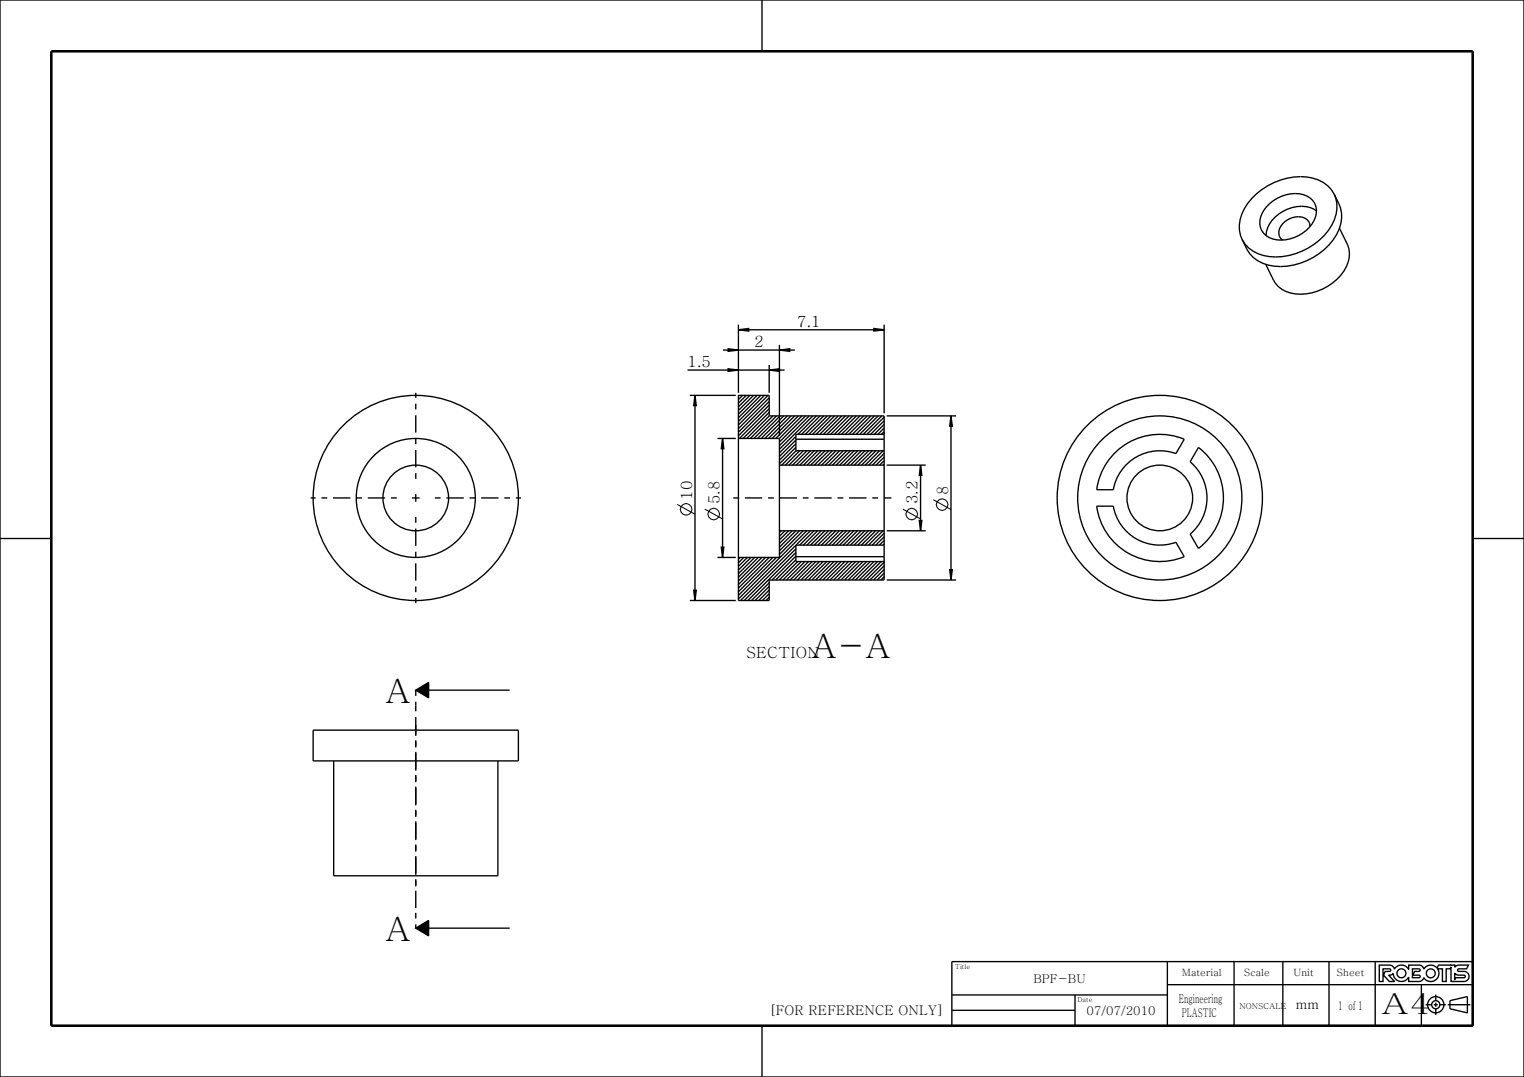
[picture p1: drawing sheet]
<svg xmlns="http://www.w3.org/2000/svg" width="297mm" height="210mm" viewBox="0 0 297 210" stroke-linecap="round" stroke-linejoin="round" font-family="sans-serif">
<g fill="#000">
<path d="M135.4 77.1l.3 2h-.5zM141.9 71.9l2 .3-2 .2zM143.9 64.3l2-.2v.5zM141.9 68l2 .3-2 .2zM149.9 72.2l2-.3v.5zM151.9 68.3l2-.3v.5zM170.3 64.1l2 .2-2 .3zM140.8 85.5l.3 2h-.5zM179.4 90.7l.3 2h-.5zM185.3 81.1l.3 2h-.5zM135.2 115.1h.5l-.3 2zM140.6 106.7h.5l-.3 2z"/>
<path d="M179.2 101.5h.5l-.3 2zM185.1 111.1h.5l-.3 2zM81 134.6l2.5-1.5v3zM81 181l2.5-1.5v3z"/>
</g>
<g fill="none" stroke="#000" stroke-width=".26">
<path d="M0 0h297v210h-297zM148.5 0v10M134 72.2h18.9M134.4 77.1h9M135.4 77.1l.3 2h-.5zM135.4 77.1v40M140.9 68.3h14M141.9 71.9l2 .3-2 .2zM141.9 68l2 .3-2 .2zM143.9 64.3l2-.2v.5zM143.9 63.3v13.3M143.9 64.3h28.4"/>
<path d="M144 77.1l-.1 .1M144.7 77.1l-.8 .8M145.4 77.1l-1.5 1.5M146.1 77.1l-2.2 2.2M146.8 77.1l-2.9 2.9M147.6 77.1l-3.7 3.6M148.3 77.1l-4.4 4.4M149 77.1l-5.1 5.1M149.7 77.1l-5.8 5.8M149.9 72.2l2-.3v.5zM149.9 77.6l-6 6M149.9 78.3l-6 6"/>
<path d="M149.9 79l-6 6M149.9 79.7l-5.8 5.8M149.9 71.2v5.4M151.9 68.3l2-.3v.5zM151.9 67.3v17.7M170.3 64.1l2 .2-2 .3zM172.3 63.3v17.3M139.8 85.5h3.6M140.8 85.5l.3 2h-.5zM140.8 85.5v23.2M143.9 85.5h8v23.2h-8M149.9 81.1v-4h-6v40h6v-4h22.4v-4.6"/>
<path d="M149.9 80.4l-5.1 5.1M149.9 81.1h22.4v4.5M149.9 81.1l-4.4 4.4M150.6 81.1l-4.4 4.4M151.3 81.1l-4.4 4.4M151.9 90.7h20.4M152 81.1l-4.4 4.4M152.7 81.1l-4.4 4.4M153.5 81.1l-4.4 4.4M154.2 81.1l-4.4 4.4M154.9 81.1l-4.4 4.4M155.1 87.9h17.2v18.4h-17.2v3.2h17.2"/>
<path d="M155.1 85.1l-3.2 3.2M155.1 85.8l-3.2 3.2M155.1 86.5l-3.2 3.2M155.1 87.2l-3.2 3.2M155.1 87.9l-2.8 2.8M155.6 81.1l-4.4 4.4M155.8 87.9l-2.8 2.8M156.3 81.1l-4.4 4.4M156.6 87.9l-2.8 2.8M157 81.1l-5.1 5.1M157.3 87.9l-2.8 2.8M157.7 81.1l-5.8 5.8"/>
<path d="M158 87.9l-2.8 2.8M158.4 81.1l-6.5 6.5M158.7 87.9l-2.8 2.8M159.1 81.1l-3.6 3.6M159.4 87.9l-2.8 2.8M159.8 81.1l-3.6 3.6M160.1 87.9l-2.8 2.8M160.5 81.1l-3.6 3.6M160.8 87.9l-2.8 2.8M161.2 81.1l-3.6 3.6M161.5 87.9l-2.8 2.8M161.9 81.1l-3.6 3.6"/>
<path d="M162.2 87.9l-2.8 2.8M162.6 81.1l-3.6 3.6M162.9 87.9l-2.8 2.8M163.4 81.1l-3.6 3.6M163.6 87.9l-2.8 2.8M164.1 81.1l-3.6 3.6M164.3 87.9l-2.8 2.8M164.8 81.1l-3.6 3.6M165 87.9l-2.8 2.8M165.5 81.1l-3.6 3.6M165.7 87.9l-2.8 2.8M166.2 81.1l-3.6 3.6"/>
<path d="M166.5 87.9l-2.8 2.8M166.9 81.1l-3.6 3.6M167.2 87.9l-2.8 2.8M167.6 81.1l-3.6 3.6M167.9 87.9l-2.8 2.8M168.3 81.1l-3.6 3.6M168.6 87.9l-2.8 2.8M169 81.1l-3.6 3.6M169.3 87.9l-2.8 2.8M169.7 81.1l-3.6 3.6M170 87.9l-2.8 2.8M170.4 81.1l-3.6 3.6"/>
<path d="M170.7 87.9l-2.8 2.8M171.1 81.1l-3.6 3.6M171.4 87.9l-2.8 2.8M171.8 81.1l-3.6 3.6M172.1 87.9l-2.8 2.8M172.3 81.3l-3.4 3.4M172.3 82l-2.6 2.7M172.3 82.8l-1.9 1.9M172.3 83.5l-1.2 1.2M172.3 84.2l-.5 .5M172.3 88.4l-2.3 2.3M172.3 89.1l-1.6 1.6"/>
<path d="M172.3 89.8l-.9 .9M172.3 90.5l-.2 .2M172.3 84.7h-17.2v3.2M172.8 90.7h7.6M172.8 81.1h13.5M179.4 90.7l.3 2h-.5zM179.4 90.7v12.8M185.3 81.1l.3 2h-.5zM185.3 81.1v32M0 105h10M134.4 117.1h9M135.2 115.1h.5l-.3 2z"/>
<path d="M139.8 108.7h3.6M140.6 106.7h.5l-.3 2zM144.2 108.7l-.3 .3M144.9 108.7l-1 1M145.7 108.7l-1.8 1.7M146.4 108.7l-2.5 2.5M147.1 108.7l-3.2 3.2M147.8 108.7l-3.9 3.9M148.5 108.7l-4.6 4.6M149.2 108.7l-5.3 5.3M149.9 108.7l-6 6M149.9 113.6l-3.5 3.5"/>
<path d="M149.9 114.3l-2.7 2.8M149.9 115.1l-2 2M149.9 115.8l-1.3 1.3M149.9 116.5l-.6 .6M150.6 108.7l-6.7 6.7M151.3 108.7l-7.4 7.4M151.9 103.5h20.4M152.3 103.5l-.4 .4M153 103.5l-1.1 1.1M153.7 103.5l-1.8 1.8M154.4 103.5l-2.5 2.5M155.1 103.5l-3.2 3.2"/>
<path d="M155.1 107l-10.1 10.1M155.1 107.7l-9.4 9.4M155.1 108.4l-4.7 4.7M155.1 109.1l-3.9 4M155.5 109.5l-3.6 3.6M155.8 103.5l-3.9 3.9M156.2 109.5l-3.6 3.6M156.5 103.5l-4.6 4.6M156.9 109.5l-3.6 3.6M157.2 103.5l-13.3 13.3M157.6 109.5l-3.6 3.6M157.9 103.5l-13.6 13.6"/>
<path d="M158.3 109.5l-3.6 3.6M158.6 103.5l-2.8 2.8M159 109.5l-3.6 3.6M159.3 103.5l-2.8 2.8M159.7 109.5l-3.6 3.6M160 103.5l-2.8 2.8M160.4 109.5l-3.6 3.6M160.8 103.5l-2.8 2.8M161.1 109.5l-3.6 3.6M161.5 103.5l-2.8 2.8M161.8 109.5l-3.6 3.6M162.2 103.5l-2.8 2.8"/>
<path d="M162.5 109.5l-3.6 3.6M162.9 103.5l-2.8 2.8M163.2 109.5l-3.6 3.6M163.6 103.5l-2.8 2.8M163.9 109.5l-3.6 3.6M164.3 103.5l-2.8 2.8M164.7 109.5l-3.6 3.6M165 103.5l-2.8 2.8M165.4 109.5l-3.6 3.6M165.7 103.5l-2.8 2.8M166.1 109.5l-3.6 3.6M166.4 103.5l-2.8 2.8"/>
<path d="M166.8 109.5l-3.6 3.6M167.1 103.5l-2.8 2.8M167.5 109.5l-3.6 3.6M167.8 103.5l-2.8 2.8M168.2 109.5l-3.6 3.6M168.5 103.5l-2.8 2.8M168.9 109.5l-3.6 3.6M169.2 103.5l-2.8 2.8M169.6 109.5l-3.6 3.6M169.9 103.5l-2.8 2.8M170.3 109.5l-3.6 3.6M170.7 103.5l-2.8 2.8"/>
<path d="M171 109.5l-3.6 3.6M171.4 103.5l-2.8 2.8M171.7 109.5l-3.6 3.6M172.1 103.5l-2.8 2.8M172.3 104l-2.3 2.3M172.3 104.7l-1.6 1.6M172.3 105.4l-.9 .9M172.3 106.1l-.2 .2M172.3 109.6l-3.5 3.5M172.3 110.3l-2.8 2.8M172.3 111l-2.1 2.1M172.3 111.7l-1.3 1.4"/>
<path d="M172.3 112.5l-.6 .6M172.8 113.1h13.5M172.8 103.5h7.6M179.2 101.5h.5l-.3 2zM185.1 111.1h.5l-.3 2zM287 105h10M81 134.6l2.5-1.5v3zM81 134.6h18.3M81 181l2.5-1.5v3zM81 181h18.3M185.5 187.5h101.5v12.5h-101.5zM185.5 194h42"/>
<path d="M185.5 197h24M209.5 194v6M227.5 187.5v12.5M227.5 192h59.5M240.5 187.5v12.5M250 187.5v12.5M259 187.5v12.5M268 187.5v12.5M268.8 188.2h2.2l.5 .3 .2 .4a1.6 1.6 0 0 1 2.8 .1v-.8h2.3l.4 .3 .3 .4a1.6 1.6 0 0 1 2.6-.1l.2-.6h3.2v.4l.6-.4h2.1l-.4 .7h-1.5a.25 .25 0 0 0-.2 .3 .25 .25 0 0 0 .2 .2h1a.98 .98 0 0 1 1 1 .98 .98 0 0 1-1 1h-2.5v-2.9l-.2 .4h-.8v2.5h-.7v-2.5h-.9a1.6 1.6 0 0 1-.5 2.2 1.6 1.6 0 0 1-2.2-.5l-.3 .5-.4 .2-2.3 .1v-.9a1.6 1.6 0 0 1-1.8 .8 1.6 1.6 0 0 1-1.2-1.5l-.4 .3h-.5l1.2 1.3h-1l-1.2-1.3 .3-.7h.9a.25 .25 0 0 0 .2-.2 .25 .25 0 0 0-.2-.3h-1.3v2.5h-.7zM275.3 188.9l1.4 .1 .1 .2-.2 .2h-.9l-.4 .7 1.3 .1 .2 .1-.1 .3h-1.4zM277 192v8M277.8 195.9h1.2"/>
<path d="M279.4 195.9h.8M279.8 193.9v1.2M279.8 195.5v.8M279.8 196.7v1.2M280.6 195.9h1.2M282.2 195.9h4.4M282.6 195.1l3.4-.8v3.2l-3.4-.8zM283.5 189.7l.6 .4 1.3 .1 .1 .3-.2 .1h-1.6l-.2 .4zM148.5 200v10"/>
<circle cx="273.1" cy="189.8" r=".87"/>
<circle cx="278.8" cy="189.8" r=".87"/>
<circle cx="279.8" cy="195.9" r="1.59"/>
<circle cx="279.8" cy="195.9" r=".79"/>
</g>
<path d="M10 10h277v190h-277z" fill="none" stroke="#000" stroke-width=".5"/>
<g fill="none" stroke="#000" stroke-width=".2">
<path d="M132 98.4l3.4 1.9M137.4 99.3l3.4 1.9M176 99.3l3.4 1.9M181.9 97.4l3.4 2"/>
<circle cx="133.7" cy="99.3" r="1.13"/>
<circle cx="183.6" cy="98.4" r="1.13"/>
<circle cx="139.1" cy="100.3" r="1.13"/>
<circle cx="177.7" cy="100.3" r="1.13"/>
</g>
<path d="M81 134.6v3M81 137.6v40.4M81 178v3" fill="none" stroke="#000" stroke-width=".26" stroke-dasharray="1.1 1.1 3.4 1.1" stroke-linecap="butt"/>
<!-- layer: 02___PRT_ALL_AXES -->
<path d="M77.3 97.1h-16.8M81 93.4v-16.8M84.7 97.1h16.8M142.9 97.1h30.8M81 100.8v16.8M81 172.8v-31.4" fill="none" stroke="#000" stroke-width=".26" stroke-dasharray="1.1 1.1 3.4 1.1" stroke-linecap="butt"/>
<g fill="none" stroke="#000" stroke-width=".26">
<path d="M260 37.9a6.8 6.8 0 0 0-6.5-3.5 12.8 12.8 0 0 0-11.5 7.3 6.2 6.2 0 0 0 .1 5M260 37.9a7.3 7.3 0 0 1-1.9 8 12.8 12.8 0 0 1-11.9 3.9 6.1 6.1 0 0 1-4.1-3.1M260 37.9a7.3 7.3 0 0 1 1.3 5.7 12.1 12.1 0 0 1-10.5 8.3 7.4 7.4 0 0 1-7.8-3.4l-.9-1.8M261 44.5l1.5 3.1a5.6 5.6 0 0 1-1.2 6.1 10 10 0 0 1-10.8 3.1 4.6 4.6 0 0 1-2.3-2.2l-1.5-3.1M80.3 97.1h1.5M81 96.4v1.4M61 142.4h40v6h-40zM65 148.4v22.4h32v-22.4"/>
<circle cx="81" cy="97.1" r="20"/>
<circle cx="226" cy="97.1" r="20"/>
<circle cx="226" cy="97.1" r="16"/>
</g>
<!-- layer: 7_ALL_FEATURES -->
<g fill="none" stroke="#000" stroke-width=".26">
<path d="M246.9 40.2a7.1 7.1 0 0 1 7.8-2 3.5 3.5 0 0 1 1 5.5 7.2 7.2 0 0 1-8.3 2.6 3.5 3.5 0 0 1-1-5.4zM255.3 44.2a1.92 1.92 0 0 0-2.3-1.9 3.8 3.8 0 0 0-3.8 3.1l.2 .8 .5 .6M256.5 41.1a6.3 6.3 0 0 0-7.2 .6 5.5 5.5 0 0 0-2.6 4.2M155.1 85.6h17.2v2.3M213.7 98.7h3.3a9.2 9.2 0 0 0 12.2 7l1.6 2.8a12.4 12.4 0 0 1-17.1-9.8zM217.3 88.2a12.4 12.4 0 0 1 13.5-2.6l-1.6 2.8a9.2 9.2 0 0 0-12.2 7.1h-3.3a12.4 12.4 0 0 1 3.6-7.3zM233.6 87.2a12.4 12.4 0 0 1 0 19.7l-1.7-2.8a9.2 9.2 0 0 0 0-14.1zM172.3 106.3v2.2h-17.2"/>
<circle cx="81" cy="97.1" r="11.6"/>
<circle cx="81" cy="97.1" r="6.4"/>
<circle cx="226" cy="97.1" r="6.4"/>
</g>
<g font-size="6.5">
<text x="158" y="128.2">A-A</text>
<text x="75" y="137.1">A</text>
<text x="75" y="183.5">A</text>
</g>
<text font-size="5.6" x="269.1" y="197.6">A4</text>
<g font-size="3">
<text x="155.3" y="63.7">7.1</text>
<text x="134" y="71.6">1.5</text>
<text x="147" y="67.7">2</text>
<text x="134.9" y="97.4" transform="rotate(-90 134.9 97.4)">10</text>
<text x="140.2" y="98.3" transform="rotate(-90 140.2 98.3)">5.8</text>
<text x="178.8" y="98.3" transform="rotate(-90 178.8 98.3)">3.2</text>
<text x="184.8" y="96.5" transform="rotate(-90 184.8 96.5)">8</text>
<text x="145.4" y="128.2">SECTION</text>
</g>
<g font-size="2.6">
<text x="149.9" y="197.8">[FOR REFERENCE ONLY]</text>
<text x="252.5" y="196.8">mm</text>
</g>
<g font-size="2.3">
<text x="201.4" y="191.6">BPF-BU</text>
<text x="211.8" y="197.9">07/07/2010</text>
<text x="229.7" y="195.5">Engineering</text>
<text x="260.8" y="196.9">1 of 1</text>
<text x="230.3" y="198.3">PLASTIC</text>
</g>
<g font-size="2">
<text x="230.3" y="190.3">Material</text>
<text x="242.4" y="190.3">Scale</text>
<text x="252.1" y="190.3">Unit</text>
<text x="260.5" y="190.4">Sheet</text>
</g>
<text font-size="1.6" x="241.6" y="196.8">NONSCALE</text>
<g font-size="1.3">
<text x="186.1" y="189">Title</text>
<text x="210" y="195.5">Date</text>
</g>
</svg>
